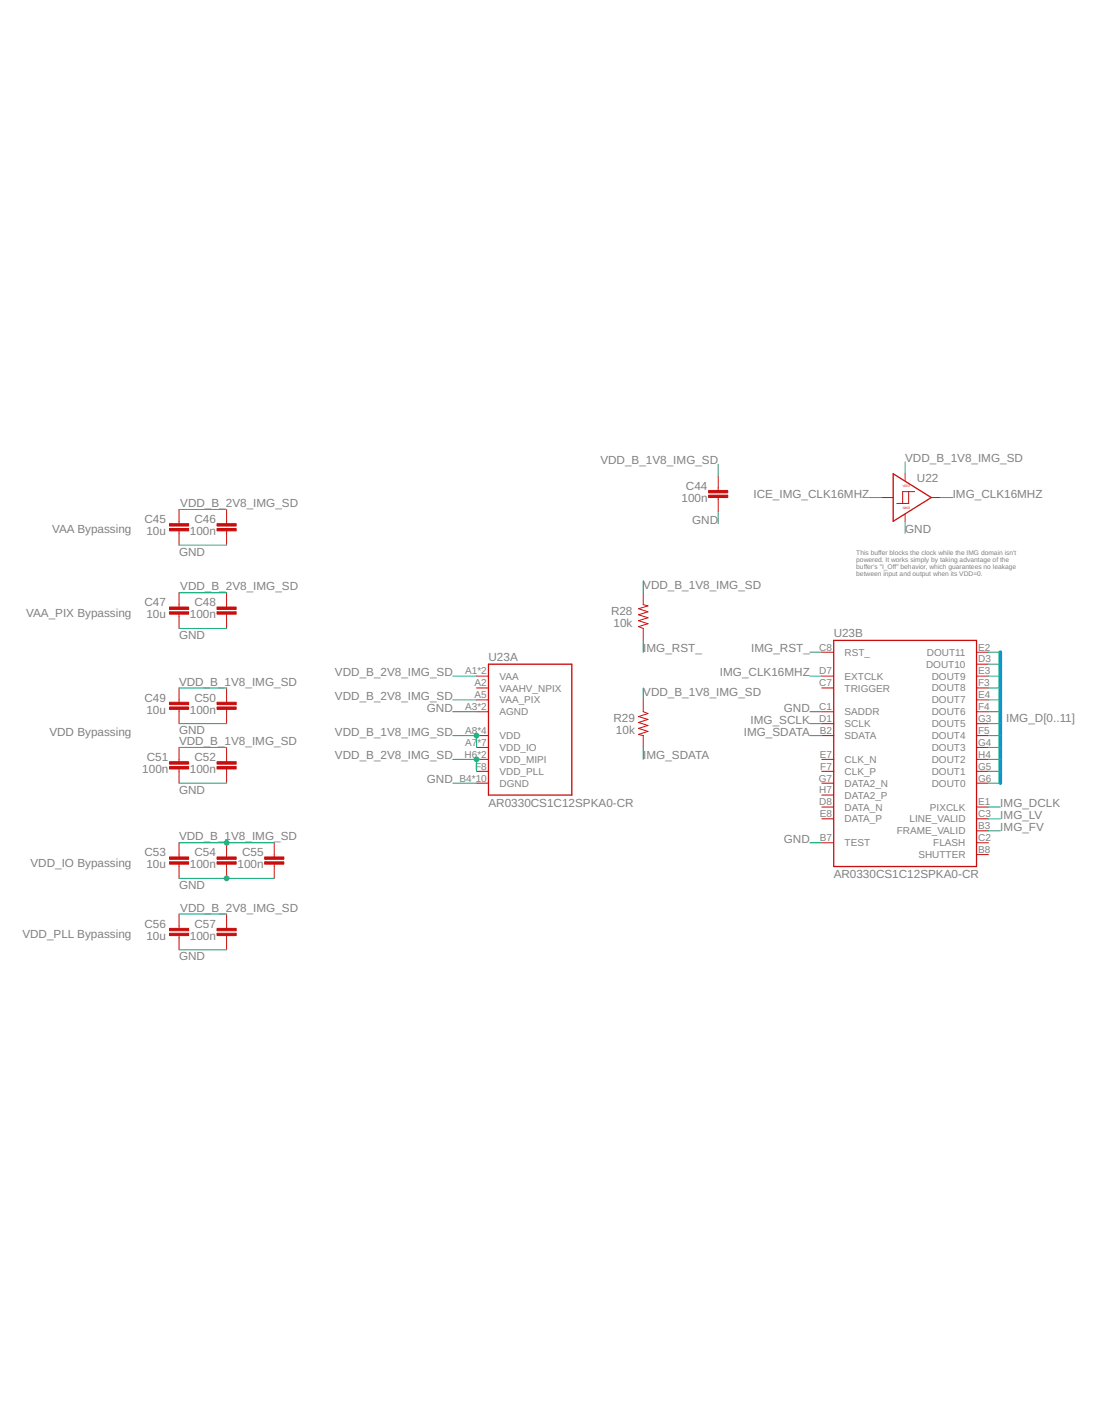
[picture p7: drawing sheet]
<svg xmlns="http://www.w3.org/2000/svg" width="216mm" height="279mm" viewBox="0 0 216 279" stroke-linecap="round" stroke-linejoin="round" font-family="sans-serif">
<path d="M175.8 93.2l7.5 4.7-7.5 4.7zM96.1 130.7h16.4v25.7h-16.4zM164.1 126h28.1v44.5h-28.1z" fill="none" stroke="#c90d0c" stroke-width=".25"/>
<g fill="none" stroke="#c90d0c" stroke-width=".2">
<path d="M141.4 93.7v2.8M141.4 97.9v2.8M173.4 97.9h2.4M178.1 93.2v1.4M178.8 96.7v2.4h-2.3M180 96.7h-2.3v2.4M183.3 97.9h1.9M35.2 100.2v2.8M35.2 104.5v2.8M35.2 116.6v2.8M44.6 100.2v2.8M44.6 104.5v2.8"/>
<path d="M44.6 116.6v2.8M126.6 116.6v2.4l.9 .2-1.8 .6 1.8 .6-1.8 .6 1.8 .5-1.8 .6 1.8 .6-1.8 .6 .9 .4v2.3M178.1 101.2v1.4M35.2 120.8v2.9M35.2 135.4v2.8M35.2 139.6v2.8M44.6 120.8v2.9M44.6 135.4v2.8M44.6 139.6v2.8M93.8 133h2.3M93.8 135.4h2.3M93.8 137.7h2.3"/>
<path d="M126.6 137.7v2.3l.9 .4-1.8 .6 1.8 .6-1.8 .6 1.8 .5-1.8 .6 1.8 .6-1.8 .6 .9 .2v2.4M161.7 133h2.4M161.7 135.4h2.4M161.7 128.3h2.4M192.2 133h2.3M192.2 135.4h2.3M192.2 137.7h2.3M192.2 130.7h2.3M192.2 128.3h2.3M35.2 147.1v2.8M35.2 151.3v2.8M44.6 147.1v2.8"/>
<path d="M44.6 151.3v2.8M93.8 140h2.3M93.8 154.1h2.3M93.8 144.7h2.3M93.8 147.1h2.3M93.8 149.4h2.3M93.8 151.8h2.3M161.7 140h2.4M161.7 154.1h2.4M161.7 144.7h2.4M161.7 149.4h2.4M161.7 151.8h2.4"/>
<path d="M161.7 156.4h2.4M161.7 158.8h2.4M161.7 142.4h2.4M192.2 140h2.3M192.2 154.1h2.3M192.2 144.7h2.3M192.2 147.1h2.3M192.2 149.4h2.3M192.2 151.8h2.3M192.2 158.8h2.3M192.2 142.4h2.3M35.2 165.8v2.8"/>
<path d="M35.2 170v2.8M35.2 179.9v2.8M44.6 165.8v2.8M44.6 170v2.8M44.6 179.9v2.8M54 165.8v2.8M54 170v2.8M161.7 161.1h2.4M161.7 165.8h2.4M192.2 161.1h2.3M192.2 165.8h2.3M192.2 163.5h2.3"/>
<path d="M192.2 168.1h2.3M35.2 184.1v2.8M44.6 184.1v2.8"/>
</g>
<g fill="#c90d0c" stroke="#c90d0c" stroke-width=".2">
<path d="M33.4 104h3.7v.5h-3.7z"/>
<path d="M33.4 103h3.7v.5h-3.7z"/>
<path d="M42.7 104h3.8v.5h-3.8z"/>
<path d="M42.7 103h3.8v.5h-3.8z"/>
<path d="M33.4 120.4h3.7v.4h-3.7z"/>
<path d="M33.4 119.4h3.7v.5h-3.7z"/>
<path d="M42.7 120.4h3.8v.4h-3.8z"/>
<path d="M42.7 119.4h3.8v.5h-3.8z"/>
<path d="M33.4 139.1h3.7v.5h-3.7z"/>
<path d="M33.4 138.2h3.7v.4h-3.7z"/>
<path d="M42.7 139.1h3.8v.5h-3.8z"/>
<path d="M42.7 138.2h3.8v.4h-3.8z"/>
<path d="M33.4 169.6h3.7v.4h-3.7z"/>
<path d="M33.4 168.6h3.7v.5h-3.7z"/>
<path d="M42.7 169.6h3.8v.4h-3.8z"/>
<path d="M42.7 168.6h3.8v.5h-3.8z"/>
<path d="M33.4 183.6h3.7v.5h-3.7z"/>
<path d="M33.4 182.7h3.7v.4h-3.7z"/>
<path d="M42.7 183.6h3.8v.5h-3.8z"/>
<path d="M42.7 182.7h3.8v.4h-3.8z"/>
<path d="M42.7 150.8h3.8v.5h-3.8z"/>
<path d="M42.7 149.9h3.8v.4h-3.8z"/>
<path d="M139.5 97.4h3.7v.5h-3.7z"/>
<path d="M139.5 96.5h3.7v.5h-3.7z"/>
<path d="M33.4 150.8h3.7v.5h-3.7z"/>
<path d="M33.4 149.9h3.7v.4h-3.7z"/>
<path d="M52.1 169.6h3.8v.4h-3.8z"/>
<path d="M52.1 168.6h3.8v.5h-3.8z"/>
</g>
<path d="M196.9 128.3v25.8" fill="none" stroke="#0696d7" stroke-width=".72"/>
<g fill="none" stroke="#0dab76" stroke-width=".2">
<path d="M141.4 91.3v2.4M171.1 97.9h2.3M178.1 90.9v2.3M185.2 97.9h2.3M35.2 107.3h9.4M35.2 100.2h9.4M35.2 116.6h9.4M126.6 114.3v2.3M141.4 100.7v2.3M178.1 102.6v2.3M35.2 135.4h9.4M35.2 123.7h9.4"/>
<path d="M89.1 133h4.7M89.1 137.7h4.7M126.6 126v2.3M126.6 135.4v2.3M159.4 133h2.3M159.4 128.3h2.3M194.5 135.4h2.4M194.5 133h2.4M194.5 137.7h2.4M194.5 128.3h2.4M194.5 130.7h2.4M35.2 147.1h9.4"/>
<path d="M35.2 154.1h9.4M35.2 142.4h9.4M89.1 144.7h4.7v2.4M89.1 149.4h4.7v2.4M89.1 140h4.7M89.1 154.1h4.7M126.6 147.1v2.3M159.4 144.7h2.3M159.4 140h2.3M159.4 142.4h2.3M194.5 144.7h2.4M194.5 147.1h2.4"/>
<path d="M194.5 140h2.4M194.5 154.1h2.4M194.5 142.4h2.4M194.5 149.4h2.4M194.5 158.8h2.4M194.5 151.8h2.4M35.2 165.8h18.8M35.2 172.8h18.8M35.2 179.9h9.4M159.4 165.8h2.3M194.5 161.1h2.4M194.5 163.5h2.4"/>
<path d="M35.2 186.9h9.4"/>
</g>
<g fill="#0dab76" stroke="#0dab76" stroke-width=".2">
<circle cx="93.8" cy="144.7" r=".47"/>
<circle cx="44.6" cy="165.8" r=".47"/>
<circle cx="44.6" cy="172.8" r=".47"/>
<circle cx="93.8" cy="149.4" r=".47"/>
</g>
<g font-size="2.3" fill="#808080">
<text x="118.2" y="91.3">VDD_B_1V8_IMG_SD</text>
<text x="178.1" y="90.9">VDD_B_1V8_IMG_SD</text>
<text x="180.5" y="94.8">U22</text>
<text x="35.5" y="99.8">VDD_B_2V8_IMG_SD</text>
<text x="134.1" y="98.7">100n</text>
<text x="135" y="96.4">C44</text>
<text x="148.3" y="97.9">ICE_IMG_CLK16MHZ</text>
<text x="187.5" y="97.9">IMG_CLK16MHZ</text>
<text x="10.3" y="104.9">VAA Bypassing</text>
<text x="28.4" y="102.9">C45</text>
<text x="28.8" y="105.3">10u</text>
<text x="37.4" y="105.3">100n</text>
<text x="38.3" y="102.9">C46</text>
<text x="136.2" y="103">GND</text>
<text x="178.1" y="104.9">GND</text>
<text x="35.2" y="109.4">GND</text>
<text x="28.4" y="119.3">C47</text>
<text x="35.5" y="116.2">VDD_B_2V8_IMG_SD</text>
<text x="38.3" y="119.3">C48</text>
<text x="126.6" y="115.9">VDD_B_1V8_IMG_SD</text>
<text x="5.1" y="121.3">VAA_PIX Bypassing</text>
<text x="28.8" y="121.7">10u</text>
<text x="35.2" y="125.8">GND</text>
<text x="37.4" y="121.7">100n</text>
<text x="120.3" y="121.1">R28</text>
<text x="120.8" y="123.4">10k</text>
<text x="164.1" y="125.3">U23B</text>
<text x="96.1" y="130">U23A</text>
<text x="126.6" y="128.3">IMG_RST_</text>
<text x="147.9" y="128.3">IMG_RST_</text>
<text x="35.2" y="134.9">VDD_B_1V8_IMG_SD</text>
<text x="65.9" y="133">VDD_B_2V8_IMG_SD</text>
<text x="65.9" y="137.7">VDD_B_2V8_IMG_SD</text>
<text x="126.6" y="137">VDD_B_1V8_IMG_SD</text>
<text x="141.7" y="133">IMG_CLK16MHZ</text>
<text x="28.4" y="138.1">C49</text>
<text x="28.8" y="140.4">10u</text>
<text x="37.4" y="140.4">100n</text>
<text x="38.3" y="138.1">C50</text>
<text x="84" y="140">GND</text>
<text x="120.7" y="142.2">R29</text>
<text x="147.7" y="142.4">IMG_SCLK</text>
<text x="154.3" y="140">GND</text>
<text x="198" y="142.2">IMG_D[0..11]</text>
<text x="9.7" y="144.7">VDD Bypassing</text>
<text x="28.9" y="149.8">C51</text>
<text x="35.2" y="146.6">VDD_B_1V8_IMG_SD</text>
<text x="35.2" y="144.5">GND</text>
<text x="38.3" y="149.8">C52</text>
<text x="65.9" y="144.7">VDD_B_1V8_IMG_SD</text>
<text x="65.9" y="149.4">VDD_B_2V8_IMG_SD</text>
<text x="121.2" y="144.5">10k</text>
<text x="126.6" y="149.4">IMG_SDATA</text>
<text x="146.4" y="144.7">IMG_SDATA</text>
<text x="28" y="152.1">100n</text>
<text x="37.4" y="152.1">100n</text>
<text x="84" y="154.1">GND</text>
<text x="35.2" y="156.2">GND</text>
<text x="96.1" y="158.8">AR0330CS1C12SPKA0-CR</text>
<text x="196.9" y="161.1">IMG_LV</text>
<text x="196.9" y="158.8">IMG_DCLK</text>
<text x="35.2" y="165.3">VDD_B_1V8_IMG_SD</text>
<text x="154.3" y="165.8">GND</text>
<text x="196.9" y="163.5">IMG_FV</text>
<text x="6" y="170.5">VDD_IO Bypassing</text>
<text x="28.4" y="168.5">C53</text>
<text x="28.8" y="170.8">10u</text>
<text x="37.4" y="170.8">100n</text>
<text x="38.3" y="168.5">C54</text>
<text x="46.7" y="170.8">100n</text>
<text x="47.6" y="168.5">C55</text>
<text x="164.1" y="172.8">AR0330CS1C12SPKA0-CR</text>
<text x="35.2" y="174.9">GND</text>
<text x="35.5" y="179.4">VDD_B_2V8_IMG_SD</text>
<text x="4.4" y="184.5">VDD_PLL Bypassing</text>
<text x="28.4" y="182.6">C56</text>
<text x="28.8" y="184.9">10u</text>
<text x="37.4" y="184.9">100n</text>
<text x="38.3" y="182.6">C57</text>
<text x="35.2" y="189">GND</text>
</g>
<g font-size="2" fill="#808080">
<text x="161.2" y="128">C8</text>
<text x="166.2" y="129">RST_</text>
<text x="182.3" y="131.4">DOUT10</text>
<text x="182.4" y="129">DOUT11</text>
<text x="192.5" y="130.4">D3</text>
<text x="192.5" y="128">E2</text>
<text x="91.5" y="132.7">A1*2</text>
<text x="93.4" y="135">A2</text>
<text x="93.4" y="137.4">A5</text>
<text x="98.3" y="133.7">VAA</text>
<text x="98.3" y="136.1">VAAHV_NPIX</text>
<text x="161.2" y="132.7">D7</text>
<text x="161.2" y="135">C7</text>
<text x="166.2" y="133.7">EXTCLK</text>
<text x="166.2" y="136.1">TRIGGER</text>
<text x="183.4" y="136.1">DOUT8</text>
<text x="183.4" y="133.7">DOUT9</text>
<text x="192.5" y="137.4">E4</text>
<text x="192.5" y="135">F3</text>
<text x="192.5" y="132.7">E3</text>
<text x="91.5" y="139.7">A3*2</text>
<text x="98.3" y="140.8">AGND</text>
<text x="98.3" y="138.4">VAA_PIX</text>
<text x="161.2" y="139.7">C1</text>
<text x="161.2" y="142.1">D1</text>
<text x="166.2" y="140.8">SADDR</text>
<text x="166.2" y="143.1">SCLK</text>
<text x="183.4" y="143.1">DOUT5</text>
<text x="183.4" y="140.7">DOUT6</text>
<text x="183.4" y="138.4">DOUT7</text>
<text x="192.5" y="142.1">G3</text>
<text x="192.5" y="139.7">F4</text>
<text x="91.4" y="149.1">H6*2</text>
<text x="91.5" y="144.4">A8*4</text>
<text x="91.5" y="146.7">A7</text>
<text x="93.9" y="146.7">*7</text>
<text x="98.3" y="145.4">VDD</text>
<text x="98.3" y="147.8">VDD_IO</text>
<text x="161.3" y="149.1">E7</text>
<text x="161.3" y="144.4">B2</text>
<text x="166.2" y="145.4">SDATA</text>
<text x="183.4" y="147.8">DOUT3</text>
<text x="183.4" y="145.4">DOUT4</text>
<text x="192.5" y="149.1">H4</text>
<text x="192.5" y="146.7">G4</text>
<text x="192.5" y="144.4">F5</text>
<text x="90.5" y="153.8">B4*10</text>
<text x="93.5" y="151.4">F8</text>
<text x="98.3" y="154.8">DGND</text>
<text x="98.3" y="150.1">VDD_MIPI</text>
<text x="98.3" y="152.5">VDD_PLL</text>
<text x="161.1" y="153.8">G7</text>
<text x="161.4" y="151.4">F7</text>
<text x="166.2" y="150.1">CLK_N</text>
<text x="166.2" y="152.5">CLK_P</text>
<text x="166.2" y="154.8">DATA2_N</text>
<text x="183.4" y="154.8">DOUT0</text>
<text x="183.4" y="152.5">DOUT1</text>
<text x="183.4" y="150.1">DOUT2</text>
<text x="192.5" y="153.8">G6</text>
<text x="192.5" y="151.4">G5</text>
<text x="161.2" y="156.1">H7</text>
<text x="161.2" y="158.5">D8</text>
<text x="161.3" y="160.8">E8</text>
<text x="166.2" y="157.1">DATA2_P</text>
<text x="166.2" y="159.5">DATA_N</text>
<text x="166.2" y="161.8">DATA_P</text>
<text x="179" y="161.8">LINE_VALID</text>
<text x="183" y="159.5">PIXCLK</text>
<text x="192.5" y="160.8">C3</text>
<text x="192.5" y="158.5">E1</text>
<text x="161.3" y="165.5">B7</text>
<text x="166.2" y="166.5">TEST</text>
<text x="176.5" y="164.2">FRAME_VALID</text>
<text x="183.7" y="166.5">FLASH</text>
<text x="192.5" y="165.5">C2</text>
<text x="192.5" y="163.1">B3</text>
<text x="192.5" y="167.8">B8</text>
<text x="180.7" y="168.8">SHUTTER</text>
</g>
<g font-size="1.3" fill="#808080">
<text x="168.5" y="109.1">This buffer blocks the clock while the IMG domain isn't</text>
<text x="168.5" y="110.5">powered. It works simply by taking advantage of the</text>
<text x="168.5" y="111.9">buffer's &quot;I_Off&quot; behavior, which guarantees no leakage</text>
<text x="168.5" y="113.3">between input and output when its VDD=0.</text>
</g>
<g font-size=".7" fill="#c90d0c">
<text x="177.7" y="95.9">VDD</text>
<text x="177.7" y="100.2">GND</text>
</g>
</svg>
